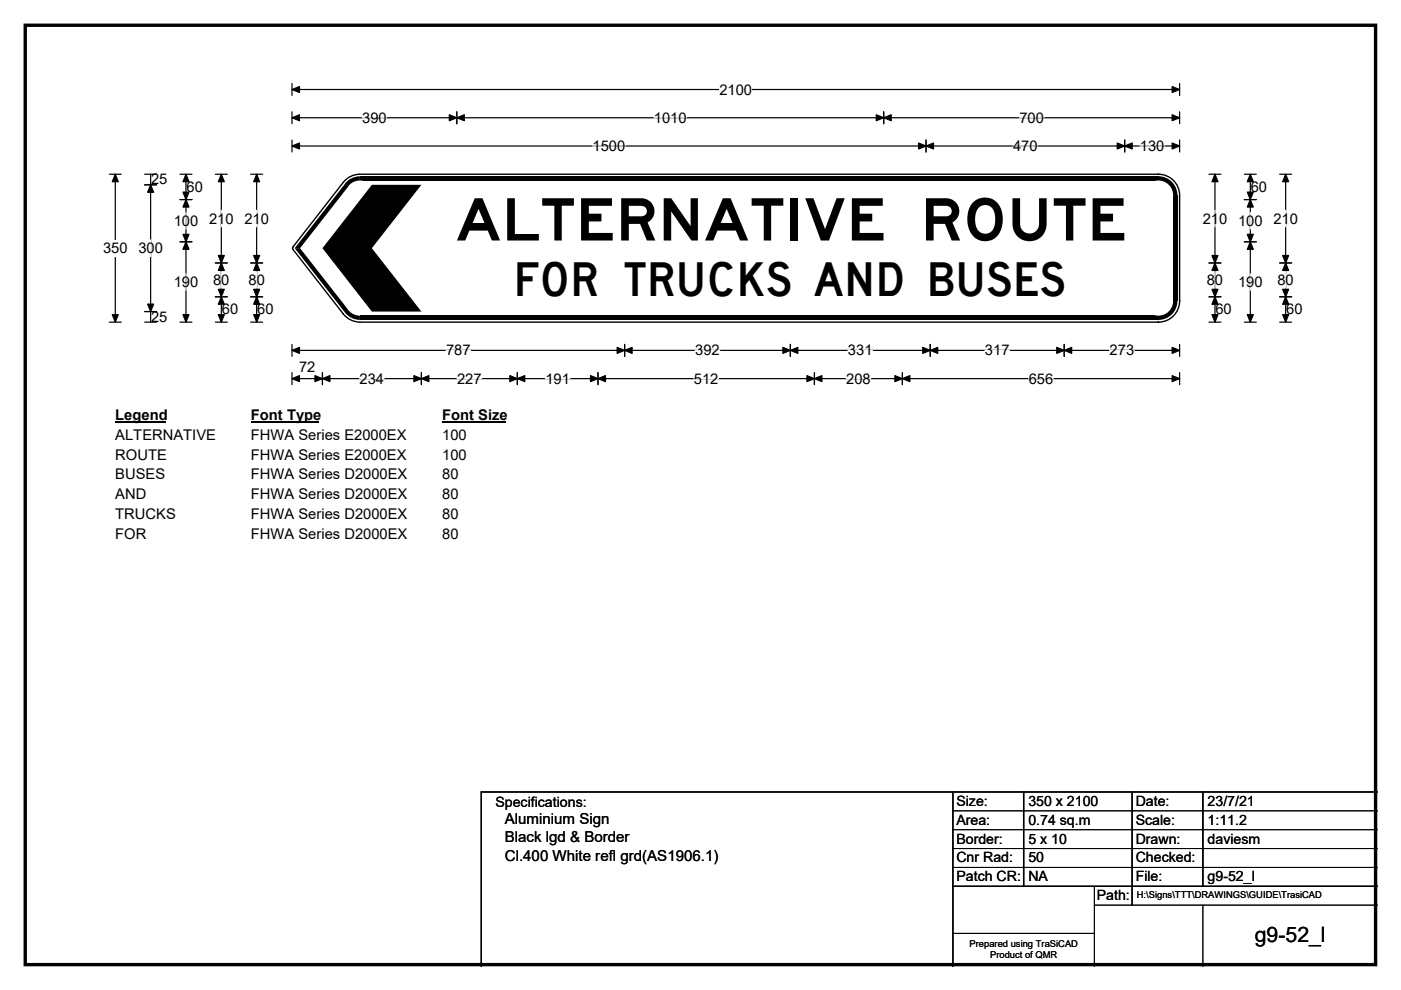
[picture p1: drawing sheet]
<svg xmlns="http://www.w3.org/2000/svg" width="297mm" height="210mm" viewBox="0 0 297 210" stroke-linecap="round" stroke-linejoin="round" font-family="sans-serif">
<path d="M5.4 5.4h286.3v199.2h-286.3z" fill="none" stroke="#000" stroke-width=".72"/>
<path d="M61.9 19h188.2M61.9 17.7v2.6M250.1 17.7v2.6" fill="none" stroke="#000" stroke-width=".25"/>
<path d="M61.9 19l1.6-.6v1.2zM248.5 18.4l1.6 .6-1.6 .6z" fill="#000" stroke="#000" stroke-width=".25"/>
<path d="M152.5 17.3h7v3.4h-7z" fill="#fff"/>
<g fill="none" stroke="#000" stroke-width=".25">
<path d="M23.2 37h2.5M24.4 37v31.3M61.9 25h188.2M61.9 23.7v2.5M61.9 29.7v2.5M61.9 31h188.2M96.9 23.7v2.5M187.4 23.7v2.5M196.3 29.7v2.5M238.5 29.7v2.5M250.1 23.7v2.5M250.1 29.7v2.5"/>
<path d="M23.2 68.3h2.5M61.9 73v2.6M61.9 79v2.6M61.9 74.3h188.2M68.4 79v2.6M89.3 79v2.6M109.7 79v2.6M126.8 79v2.6M132.4 73v2.6M167.6 73v2.6M172.7 79v2.6M191.3 79v2.6"/>
<path d="M197.2 73v2.6M225.6 73v2.6M250.1 73v2.6M250.1 79v2.6M61.9 80.3h188.2"/>
</g>
<g fill="#000" stroke="#000" stroke-width=".25">
<path d="M24.4 37l.7 1.5h-1.3zM61.9 25l1.6-.7v1.3zM61.9 31l1.6-.7v1.3zM96.9 25l1.5-.7v1.3zM95.3 24.3l1.6 .7-1.6 .6zM185.8 24.3l1.6 .7-1.6 .6zM187.4 25l1.6-.7v1.3zM196.3 31l1.6-.7v1.3zM194.8 30.3l1.5 .7-1.5 .6zM236.9 30.3l1.6 .7-1.6 .6zM238.5 31l1.5-.7v1.3zM248.5 24.3l1.6 .7-1.6 .6z"/>
<path d="M248.5 30.3l1.6 .7-1.6 .6zM23.8 66.7h1.3l-.7 1.6zM61.9 74.3l1.6-.6v1.3zM132.4 74.3l1.6-.6v1.3zM130.8 73.7l1.6 .6-1.6 .7zM166 73.7l1.6 .6-1.6 .7zM167.6 74.3l1.6-.6v1.3zM195.6 73.7l1.6 .6-1.6 .7zM197.2 74.3l1.6-.6v1.3zM224 73.7l1.6 .6-1.6 .7zM225.6 74.3l1.6-.6v1.3zM248.5 73.7l1.6 .6-1.6 .7z"/>
<path d="M61.9 80.3l1.6-.6v1.2zM68.4 80.3l1.6-.6v1.2zM66.8 79.7l1.6 .6-1.6 .6zM87.8 79.7l1.5 .6-1.5 .6zM89.3 80.3l1.6-.6v1.2zM108.1 79.7l1.6 .6-1.6 .6zM109.7 80.3l1.6-.6v1.2zM125.2 79.7l1.6 .6-1.6 .6zM126.8 80.3l1.6-.6v1.2zM171.1 79.7l1.6 .6-1.6 .6zM172.7 80.3l1.6-.6v1.2zM189.7 79.7l1.6 .6-1.6 .6z"/>
<path d="M191.3 80.3l1.6-.6v1.2zM248.5 79.7l1.6 .6-1.6 .6z"/>
</g>
<g fill="none" stroke="#fff" stroke-width=".25">
<path d="M76.8 25h5.2M125.6 31h7M138.6 25h7M214.8 31h5.2M216.1 25h5.2M241.7 31h5.2M94.6 74.3h5.2M147.4 74.3h5.2M179.8 74.3h5.2M208.8 74.3h5.2M235.3 74.3h5.2M76.2 80.3h5.2"/>
<path d="M96.9 80.3h5.2M115.6 80.3h5.2M147.1 80.3h5.2M179.4 80.3h5.2M218.1 80.3h5.2"/>
</g>
<path d="M21.8 50.9h5.2v3.5h-5.2z" fill="#fff"/>
<g fill="none" stroke="#000" stroke-width=".25">
<path d="M30.7 39.2h2.5M30.7 37h2.5M31.9 37v31.3M38.2 37h2.5M39.4 37v31.3M45.7 37h2.5M46.9 37v31.3M53.1 37h2.6M54.4 37v31.3M256.3 37h2.6M257.6 37v31.3M263.8 37h2.6"/>
<path d="M265.1 37v31.3M271.3 37h2.6M272.6 37v31.3M38.2 42.3h2.5M38.2 51.3h2.5M45.7 55.8h2.5M53.1 55.8h2.6M256.3 55.8h2.6M263.8 42.3h2.6M263.8 51.3h2.6M271.3 55.8h2.6M30.7 66.1h2.5"/>
<path d="M30.7 68.3h2.5M38.2 68.3h2.5M45.7 68.3h2.5M45.7 62.9h2.5M53.1 68.3h2.6M53.1 62.9h2.6M256.3 68.3h2.6M256.3 62.9h2.6M263.8 68.3h2.6M271.3 68.3h2.6M271.3 62.9h2.6"/>
</g>
<g fill="#000" stroke="#000" stroke-width=".25">
<path d="M31.9 39.2l.7 1.6h-1.3zM39.4 37l.7 1.5h-1.3zM46.9 37l.7 1.5h-1.3zM54.4 37l.7 1.5h-1.3zM257.6 37l.6 1.5h-1.2zM265.1 37l.6 1.5h-1.2zM272.6 37l.6 1.5h-1.3zM39.4 42.3l.7 1.6h-1.3zM38.8 49.7h1.3l-.7 1.6zM38.8 40.7h1.3l-.7 1.6zM39.4 51.3l.7 1.6h-1.3zM46.9 55.8l.7 1.6h-1.3z"/>
<path d="M46.3 54.2h1.3l-.7 1.6zM54.4 55.8l.7 1.6h-1.3zM53.8 54.2h1.3l-.7 1.6zM257.6 55.8l.6 1.6h-1.2zM257 54.2h1.2l-.6 1.6zM265.1 42.3l.6 1.6h-1.2zM264.5 49.7h1.2l-.6 1.6zM264.5 40.7h1.2l-.6 1.6zM265.1 51.3l.6 1.6h-1.2zM272.6 55.8l.6 1.6h-1.3zM271.9 54.2h1.3l-.6 1.6zM31.3 64.5h1.3l-.7 1.6z"/>
<path d="M38.8 66.7h1.3l-.7 1.6zM46.3 61.4h1.3l-.7 1.5zM46.9 62.9l.7 1.6h-1.3zM46.3 66.7h1.3l-.7 1.6zM53.8 61.4h1.3l-.7 1.5zM54.4 62.9l.7 1.6h-1.3zM53.8 66.7h1.3l-.7 1.6zM257 61.4h1.2l-.6 1.5zM257.6 62.9l.6 1.6h-1.2zM257 66.7h1.2l-.6 1.6zM264.5 66.7h1.2l-.6 1.6zM271.9 61.4h1.3l-.6 1.5z"/>
<path d="M272.6 62.9l.6 1.6h-1.3zM271.9 66.7h1.3l-.6 1.6z"/>
</g>
<g fill="none" stroke="#fff" stroke-width=".25">
<path d="M31.9 50.9v3.5M39.4 45.1v3.5M39.4 58.1v3.5M46.9 44.6v3.5M46.9 57.6v3.5M54.4 44.6v3.5M54.4 57.6v3.5M257.6 44.6v3.5M257.6 57.6v3.5M265.1 45.1v3.5M265.1 58.1v3.5M272.6 44.6v3.5"/>
<path d="M272.6 57.6v3.5"/>
</g>
<path d="M24.4 86.3h10.8v3.5h-10.8z" fill="#fff"/>
<path d="M24.4 89.6h10.8" fill="none" stroke="#000" stroke-width=".32"/>
<path d="M53.2 86.3h14.4v3.5h-14.4z" fill="#fff"/>
<path d="M53.2 89.6h14.4" fill="none" stroke="#000" stroke-width=".32"/>
<path d="M93.8 86.3h13.4v3.5h-13.4z" fill="#fff"/>
<path d="M93.8 89.6h13.4" fill="none" stroke="#000" stroke-width=".32"/>
<g fill="#fff">
<path d="M24.4 90.5h21.3v3.5h-21.3z"/>
<path d="M53.2 90.5h32.9v3.5h-32.9z"/>
<path d="M93.8 90.5h5.2v3.5h-5.2z"/>
<path d="M24.4 94.7h10.9v3.5h-10.9z"/>
<path d="M53.2 94.7h32.9v3.5h-32.9z"/>
<path d="M93.8 94.7h5.2v3.5h-5.2z"/>
<path d="M24.4 98.9h10.6v3.5h-10.6z"/>
<path d="M53.2 98.9h33.1v3.5h-33.1z"/>
<path d="M93.8 98.9h3.4v3.5h-3.4z"/>
<path d="M24.4 103.1h6.6v3.5h-6.6z"/>
<path d="M53.2 103.1h33.1v3.5h-33.1z"/>
<path d="M93.8 103.1h3.4v3.5h-3.4z"/>
<path d="M24.4 107.3h12.8v3.4h-12.8z"/>
<path d="M53.2 107.3h33.1v3.4h-33.1z"/>
<path d="M93.8 107.3h3.4v3.4h-3.4z"/>
<path d="M24.4 111.4h6.6v3.5h-6.6z"/>
<path d="M53.2 111.4h33.1v3.5h-33.1z"/>
<path d="M93.8 111.4h3.4v3.5h-3.4z"/>
</g>
<g fill="#fff">
<path d="M72.8 38.7l3.5-1.7h169.3l4.5 4.4v22.4l-4.5 4.5h-169.3l-3.5-1.7-10.7-13.7v-.5z" fill-rule="evenodd"/>
<circle cx="76.3" cy="41.4" r="4.5"/>
<circle cx="62.5" cy="52.6" r=".44"/>
<circle cx="76.3" cy="63.8" r="4.5"/>
<circle cx="245.6" cy="63.8" r="4.5"/>
<circle cx="245.6" cy="41.4" r="4.5"/>
</g>
<g fill="#000">
<path d="M73.5 38.5a4.1 4.1 0 0 1 2.8-1.1v4l-3.2-2.5z" fill-rule="evenodd"/>
<path d="M76.3 37.4h169.3v.9h-169.3z" fill-rule="evenodd"/>
</g>
<circle cx="76.3" cy="41.4" r="3.1" fill="#fff"/>
<g fill="#000">
<path d="M73.2 38.9l.7 .6-10.3 13.1h-1.1zM62.5 52.6h1.1l10.3 13.2-.7 .6z"/>
<path d="M73.1 66.3l3.2-2.5v4.1a4 4 0 0 1-3.2-1.6z" fill-rule="evenodd"/>
</g>
<circle cx="76.3" cy="63.8" r="3.1" fill="#fff"/>
<g fill="#000">
<path d="M76.3 67h169.3v.9h-169.3z" fill-rule="evenodd"/>
<path d="M245.6 63.8h4a4 4 0 0 1-4.1 4.1z" fill-rule="evenodd"/>
</g>
<circle cx="245.6" cy="63.8" r="3.1" fill="#fff"/>
<g fill="#000">
<path d="M248.7 41.4h1v22.4h-1z" fill-rule="evenodd"/>
<path d="M245.5 37.4a4 4 0 0 1 4.1 4h-4z" fill-rule="evenodd"/>
</g>
<circle cx="245.6" cy="41.4" r="3.1" fill="#fff"/>
<path d="M245.6 37a4.5 4.5 0 0 1 4.5 4.4M245.6 37h-169.9l-1.6 .5-1.3 1.2-10.8 13.9 10.8 14 1.3 1.1 1.6 .6h169.9M250.1 41.4v22.4a4.5 4.5 0 0 1-4.5 4.5M202 168v37M217 168v20M240 168v24M255 168v20M292 168h-190v37M202 188h90" fill="none" stroke="#000" stroke-width=".3"/>
<path d="M78.8 39.2h10.5l-10.5 13.4 10.5 13.5h-10.5l-10.4-13.5z" fill-rule="evenodd" fill="#000"/>
<path d="M202 172h90M202 176h90M202 180h90M202 184h90M202 198h30M232 192h60M232 188v17M255 192v13" fill="none" stroke="#000" stroke-width=".21"/>
<text font-size="12.4" x="96.5" y="51">ALTERNATIVE ROUTE</text>
<text font-size="9.9" x="108.9" y="62.8">FOR TRUCKS AND BUSES</text>
<text font-size="4.5" x="266" y="199.8">g9-52_l</text>
<g font-size="3.2">
<text x="107" y="178.7">Black lgd &amp; Border</text>
<text x="107" y="174.9">Aluminium Sign</text>
<text x="107" y="182.5">Cl.400 White refl grd(AS1906.1)</text>
</g>
<g font-size="3.1">
<text x="152.5" y="20">2100</text>
<text x="76.8" y="26">390</text>
<text x="138.6" y="26">1010</text>
<text x="216.1" y="26">700</text>
<text x="125.6" y="32">1500</text>
<text x="214.8" y="32">470</text>
<text x="241.7" y="32">130</text>
<text x="32" y="39.1">25</text>
<text x="39.5" y="40.7">60</text>
<text x="265.2" y="40.7">60</text>
<text x="36.8" y="47.9">100</text>
<text x="44.3" y="47.4">210</text>
<text x="51.8" y="47.4">210</text>
<text x="255" y="47.4">210</text>
<text x="262.5" y="47.9">100</text>
<text x="270" y="47.4">210</text>
<text x="21.8" y="53.7">350</text>
<text x="29.3" y="53.7">300</text>
<text x="36.8" y="60.9">190</text>
<text x="45.2" y="60.4">80</text>
<text x="52.7" y="60.4">80</text>
<text x="255.9" y="60.4">80</text>
<text x="262.5" y="60.9">190</text>
<text x="270.8" y="60.4">80</text>
<text x="32" y="68.2">25</text>
<text x="47" y="66.7">60</text>
<text x="54.5" y="66.7">60</text>
<text x="257.7" y="66.7">60</text>
<text x="272.7" y="66.7">60</text>
<text x="94.6" y="75.4">787</text>
<text x="147.4" y="75.4">392</text>
<text x="179.8" y="75.4">331</text>
<text x="208.8" y="75.4">317</text>
<text x="235.3" y="75.4">273</text>
<text x="63.4" y="78.9">72</text>
<text x="76.2" y="81.4">234</text>
<text x="96.9" y="81.4">227</text>
<text x="115.6" y="81.4">191</text>
<text x="147.1" y="81.4">512</text>
<text x="179.4" y="81.4">208</text>
<text x="218.1" y="81.4">656</text>
<text x="24.4" y="89.1">Legend</text>
<text x="53.2" y="89.1">Font Type</text>
<text x="93.8" y="89.1">Font Size</text>
<text x="24.4" y="93.3">ALTERNATIVE</text>
<text x="53.2" y="93.3">FHWA Series E2000EX</text>
<text x="93.8" y="93.3">100</text>
<text x="24.4" y="97.5">ROUTE</text>
<text x="24.4" y="101.7">BUSES</text>
<text x="53.2" y="97.5">FHWA Series E2000EX</text>
<text x="53.2" y="101.7">FHWA Series D2000EX</text>
<text x="93.8" y="97.5">100</text>
<text x="93.8" y="101.7">80</text>
<text x="24.4" y="105.9">AND</text>
<text x="53.2" y="105.9">FHWA Series D2000EX</text>
<text x="93.8" y="105.9">80</text>
<text x="24.4" y="110">TRUCKS</text>
<text x="53.2" y="110">FHWA Series D2000EX</text>
<text x="93.8" y="110">80</text>
<text x="24.4" y="114.2">FOR</text>
<text x="53.2" y="114.2">FHWA Series D2000EX</text>
<text x="93.8" y="114.2">80</text>
</g>
<g font-size="3">
<text x="105" y="171.2">Specifications:</text>
<text x="202.8" y="170.9">Size:</text>
<text x="218" y="170.9">350 x 2100</text>
<text x="240.8" y="170.9">Date:</text>
<text x="256" y="170.9">23/7/21</text>
<text x="202.8" y="174.9">Area:</text>
<text x="202.8" y="178.9">Border:</text>
<text x="218" y="174.9">0.74 sq.m</text>
<text x="218" y="178.9">5 x 10</text>
<text x="240.8" y="174.9">Scale:</text>
<text x="240.8" y="178.9">Drawn:</text>
<text x="256" y="174.9">1:11.2</text>
<text x="256" y="178.9">daviesm</text>
<text x="202.8" y="182.9">Cnr Rad:</text>
<text x="218" y="182.9">50</text>
<text x="240.8" y="182.9">Checked:</text>
<text x="202.8" y="186.9">Patch CR:</text>
<text x="218" y="186.9">NA</text>
<text x="232.5" y="190.9">Path:</text>
<text x="240.8" y="186.9">File:</text>
<text x="256" y="186.9">g9-52_l</text>
</g>
<g font-size="2">
<text x="241" y="190.5">H:\Signs\TTT\DRAWINGS\GUIDE\TrasiCAD</text>
<text x="205.6" y="200.8">Prepared using TraSiCAD</text>
<text x="209.9" y="203.2">Product of QMR</text>
</g>
</svg>
